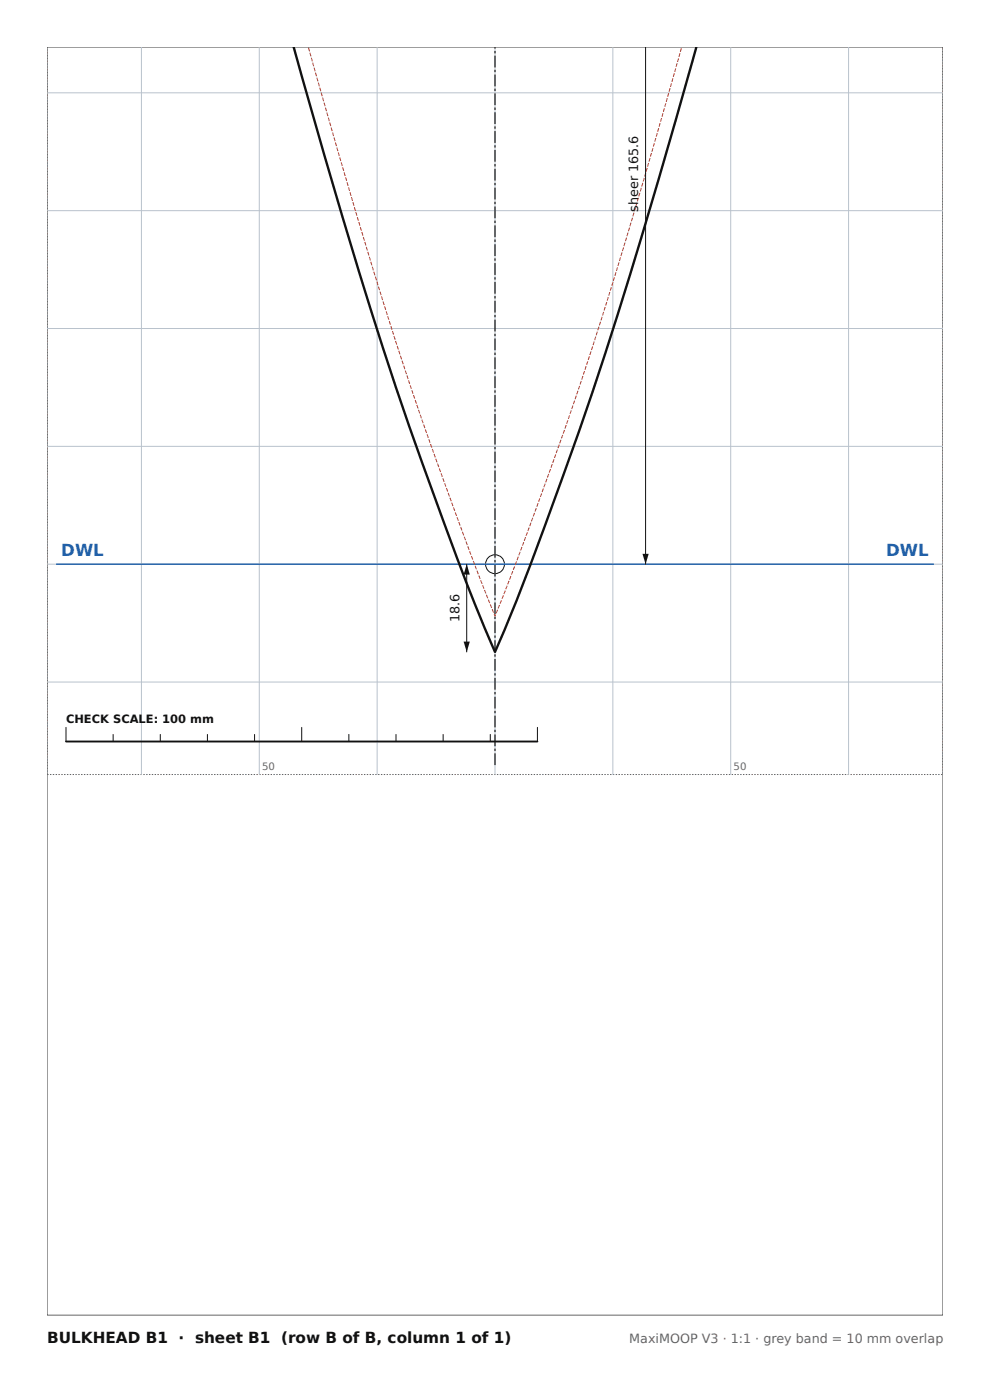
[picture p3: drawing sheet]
<svg xmlns="http://www.w3.org/2000/svg" width="210mm" height="297mm" viewBox="0 0 210 297" stroke-linecap="round" stroke-linejoin="round" font-family="sans-serif">
<path d="M10 9.9v154.4M10 164.3h190v-154.4" fill="none" stroke="#666" stroke-width=".21" stroke-dasharray=".3 .3" stroke-linecap="butt"/>
<circle cx="105" cy="119.7" r="2" fill="none" stroke="#111" stroke-width=".21"/>
<g fill="#111">
<path d="M136.3 117.5h1.3l-.7 2.2z"/>
<path d="M98.3 136.1h1.4l-.7 2.2z"/>
<path d="M99 119.7l.7 2.2h-1.4z"/>
</g>
<path d="M10 10h190v269h-190z" fill="none" stroke="#666" stroke-width=".21"/>
<g fill="none" stroke="#b9c2cc" stroke-width=".21">
<path d="M10 19.7h190M30 9.9v154.4M55 9.9v154.4M80 9.9v154.4M105 9.9v154.4M130 9.9v154.4M155 9.9v154.4M180 9.9v154.4M10 44.7h190M10 69.7h190M10 94.7h190M10 119.7h190"/>
<path d="M10 144.7h190"/>
</g>
<path d="M105 162.3v-152.4" fill="none" stroke="#111" stroke-width=".25" stroke-dasharray="2.5 .5 .5 .5" stroke-linecap="butt"/>
<path d="M12 119.7h186" fill="none" stroke="#1f5fa8" stroke-width=".3"/>
<path d="M62.3 9.9a1273 1273 0 0 0 27.3 88.4l9.5 25.7 5.9 14.3a687.3 687.3 0 0 0 17.9-47.1 1350.5 1350.5 0 0 0 24.8-81.3" fill="none" stroke="#111" stroke-width=".5"/>
<path d="M144.6 9.9a1420.3 1420.3 0 0 1-24.5 80.4l-3.5 9.7a699 699 0 0 1-11.6 30.7 976.8 976.8 0 0 1-33.3-98.7l-6.3-22.1" fill="none" stroke="#c0392b" stroke-width=".21" stroke-dasharray=".8 .3" stroke-linecap="butt"/>
<g fill="none" stroke="#111" stroke-width=".21">
<path d="M136.9 9.9v109.8M99 119.7v18.6M14 154.3v3M24 155.8v1.5M34 155.8v1.5M44 155.8v1.5M54 155.8v1.5M64 154.3v3M74 155.8v1.5M84 155.8v1.5M94 155.8v1.5M104 155.8v1.5"/>
<path d="M114 154.3v3"/>
</g>
<path d="M14 157.3h100" fill="none" stroke="#111" stroke-width=".4"/>
<g font-size="3.5" fill="#1f5fa8">
<text x="13" y="117.8">DWL</text>
<text x="188" y="117.8">DWL</text>
</g>
<text font-size="3.2" fill="#111" x="10" y="285">BULKHEAD B1 · sheet B1 (row B of B, column 1 of 1)</text>
<g font-size="2.7" fill="#111">
<text x="135.4" y="44.9" transform="rotate(-90 135.4 44.9)">sheer 165.6</text>
<text x="97.5" y="132" transform="rotate(-90 97.5 132)">18.6</text>
</g>
<text font-size="2.7" fill="#666" x="133.5" y="285">MaxiMOOP V3 · 1:1 · grey band = 10 mm overlap</text>
<text font-size="2.4" fill="#111" x="14" y="153.3">CHECK SCALE: 100 mm</text>
<g font-size="2.2" fill="#666">
<text x="55.6" y="163.3">50</text>
<text x="155.6" y="163.3">50</text>
</g>
</svg>
